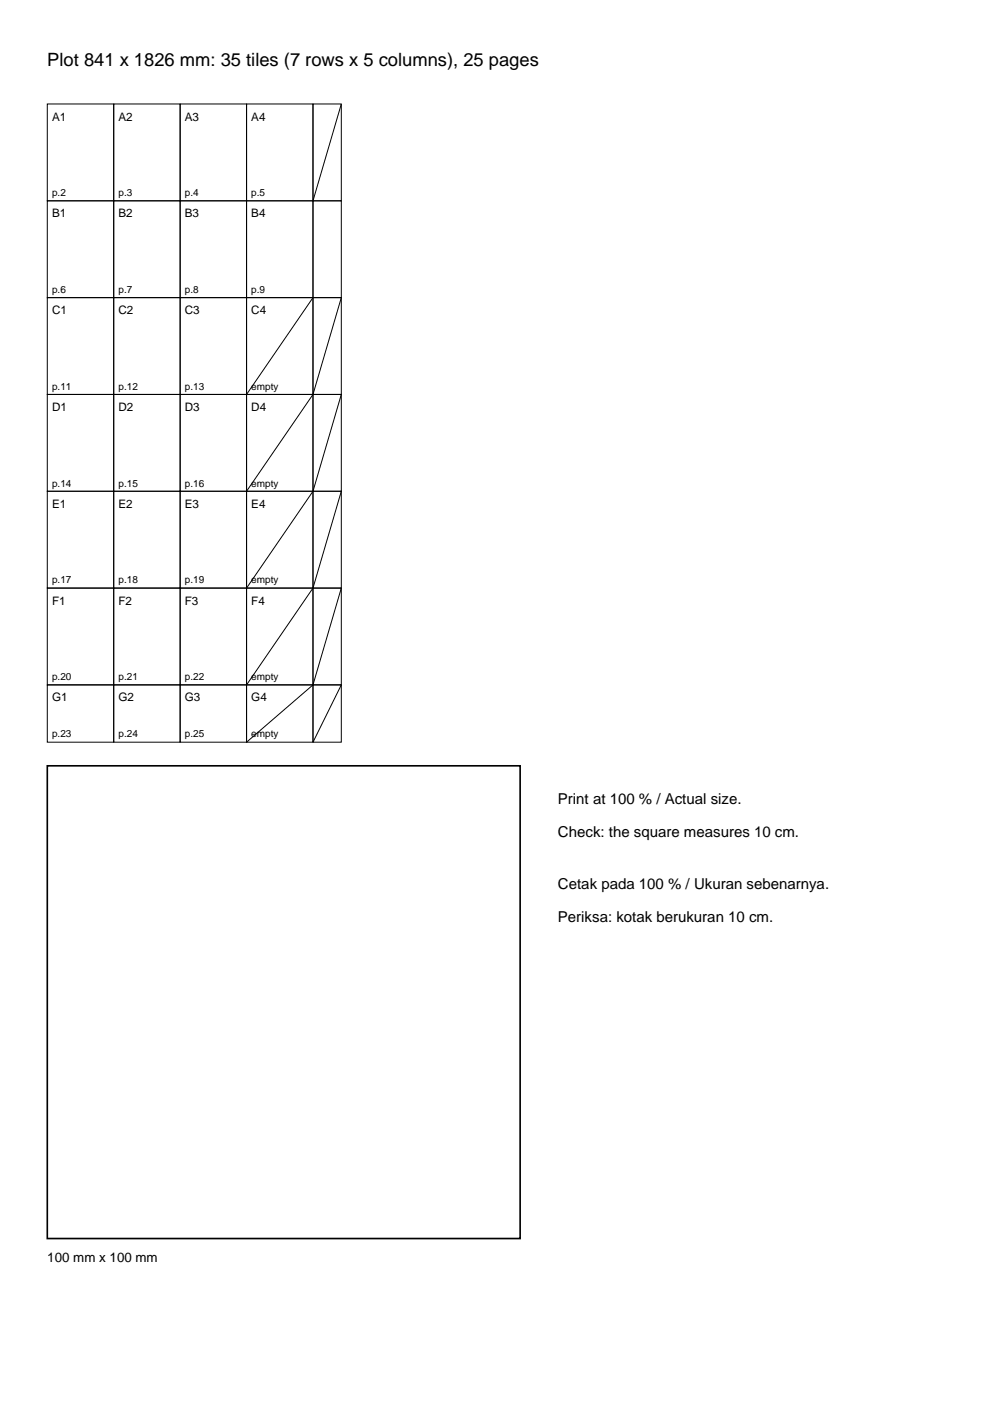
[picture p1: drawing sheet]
<svg xmlns="http://www.w3.org/2000/svg" width="210mm" height="297mm" viewBox="0 0 210 297" stroke-linecap="round" stroke-linejoin="round" font-family="sans-serif">
<g fill="none" stroke="#000" stroke-width=".21">
<path d="M10 22h14v20.5h-14zM24 22h14.1v20.5h-14.1zM38.1 22h14v20.5h-14zM52.1 22h14.1v20.5h-14.1zM66.2 22h6v20.5h-6zM72.2 22l-6 20.5M10 42.5h14v20.5h-14zM24 42.5h14.1v20.5h-14.1zM38.1 42.5h14v20.5h-14zM52.1 42.5h14.1v20.5h-14.1zM66.2 42.5h6v20.5h-6zM10 63h14v20.4h-14z"/>
<path d="M24 63h14.1v20.4h-14.1zM38.1 63h14v20.4h-14zM52.1 63h14.1v20.4h-14.1zM66.2 63h6v20.4h-6zM66.2 63l-14.1 20.4M72.2 63l-6 20.4-14.1 20.5M10 83.4h14v20.5h-14zM24 83.4h14.1v20.5h-14.1zM38.1 83.4h14v20.5h-14zM52.1 83.4h14.1v20.5h-14.1zM66.2 83.4h6v20.5h-6zM72.2 83.4l-6 20.5-14.1 20.5"/>
<path d="M10 103.9h14v20.5h-14zM24 103.9h14.1v20.5h-14.1zM38.1 103.9h14v20.5h-14zM52.1 103.9h14.1v20.5h-14.1zM66.2 103.9h6v20.5h-6zM72.2 103.9l-6 20.5-14.1 20.5M10 124.4h14v20.5h-14zM24 124.4h14.1v20.5h-14.1zM38.1 124.4h14v20.5h-14zM52.1 124.4h14.1v20.5h-14.1zM66.2 124.4h6v20.5h-6zM72.2 124.4l-6 20.5-14.1 12.1"/>
<path d="M10 144.9h14v12.1h-14zM24 144.9h14.1v12.1h-14.1zM38.1 144.9h14v12.1h-14zM52.1 144.9h14.1v12.1h-14.1zM66.2 144.9h6v12.1h-6zM72.2 144.9l-6 12.1"/>
</g>
<path d="M10 162h100v100h-100z" fill="none" stroke="#000" stroke-width=".35"/>
<text font-size="3.9" x="10" y="14">Plot 841 x 1826 mm: 35 tiles (7 rows x 5 columns), 25 pages</text>
<g font-size="3.2">
<text x="118" y="170">Print at 100 % / Actual size.</text>
<text x="118" y="177">Check: the square measures 10 cm.</text>
<text x="118" y="188">Cetak pada 100 % / Ukuran sebenarnya.</text>
<text x="118" y="195">Periksa: kotak berukuran 10 cm.</text>
</g>
<text font-size="2.8" x="10" y="267">100 mm x 100 mm</text>
<g font-size="2.5">
<text x="11" y="25.5">A1</text>
<text x="25" y="25.5">A2</text>
<text x="39.1" y="25.5">A3</text>
<text x="53.1" y="25.5">A4</text>
<text x="11" y="46">B1</text>
<text x="25" y="46">B2</text>
<text x="39.1" y="46">B3</text>
<text x="53.1" y="46">B4</text>
<text x="11" y="66.5">C1</text>
<text x="25" y="66.5">C2</text>
<text x="39.1" y="66.5">C3</text>
<text x="53.1" y="66.5">C4</text>
<text x="11" y="86.9">D1</text>
<text x="25" y="86.9">D2</text>
<text x="39.1" y="86.9">D3</text>
<text x="53.1" y="86.9">D4</text>
<text x="11" y="107.4">E1</text>
<text x="25" y="107.4">E2</text>
<text x="39.1" y="107.4">E3</text>
<text x="53.1" y="107.4">E4</text>
<text x="11" y="127.9">F1</text>
<text x="25" y="127.9">F2</text>
<text x="39.1" y="127.9">F3</text>
<text x="53.1" y="127.9">F4</text>
<text x="11" y="148.4">G1</text>
<text x="25" y="148.4">G2</text>
<text x="39.1" y="148.4">G3</text>
<text x="53.1" y="148.4">G4</text>
</g>
<g font-size="2.1">
<text x="11" y="41.5">p.2</text>
<text x="25" y="41.5">p.3</text>
<text x="39.1" y="41.5">p.4</text>
<text x="53.1" y="41.5">p.5</text>
<text x="11" y="62">p.6</text>
<text x="25" y="62">p.7</text>
<text x="39.1" y="62">p.8</text>
<text x="53.1" y="62">p.9</text>
<text x="11" y="82.4">p.11</text>
<text x="25" y="82.4">p.12</text>
<text x="39.1" y="82.4">p.13</text>
<text x="53.1" y="82.4">empty</text>
<text x="11" y="102.9">p.14</text>
<text x="25" y="102.9">p.15</text>
<text x="39.1" y="102.9">p.16</text>
<text x="53.1" y="102.9">empty</text>
<text x="11" y="123.4">p.17</text>
<text x="25" y="123.4">p.18</text>
<text x="39.1" y="123.4">p.19</text>
<text x="53.1" y="123.4">empty</text>
<text x="11" y="143.9">p.20</text>
<text x="25" y="143.9">p.21</text>
<text x="39.1" y="143.9">p.22</text>
<text x="53.1" y="143.9">empty</text>
<text x="11" y="156">p.23</text>
<text x="25" y="156">p.24</text>
<text x="39.1" y="156">p.25</text>
<text x="53.1" y="156">empty</text>
</g>
</svg>
